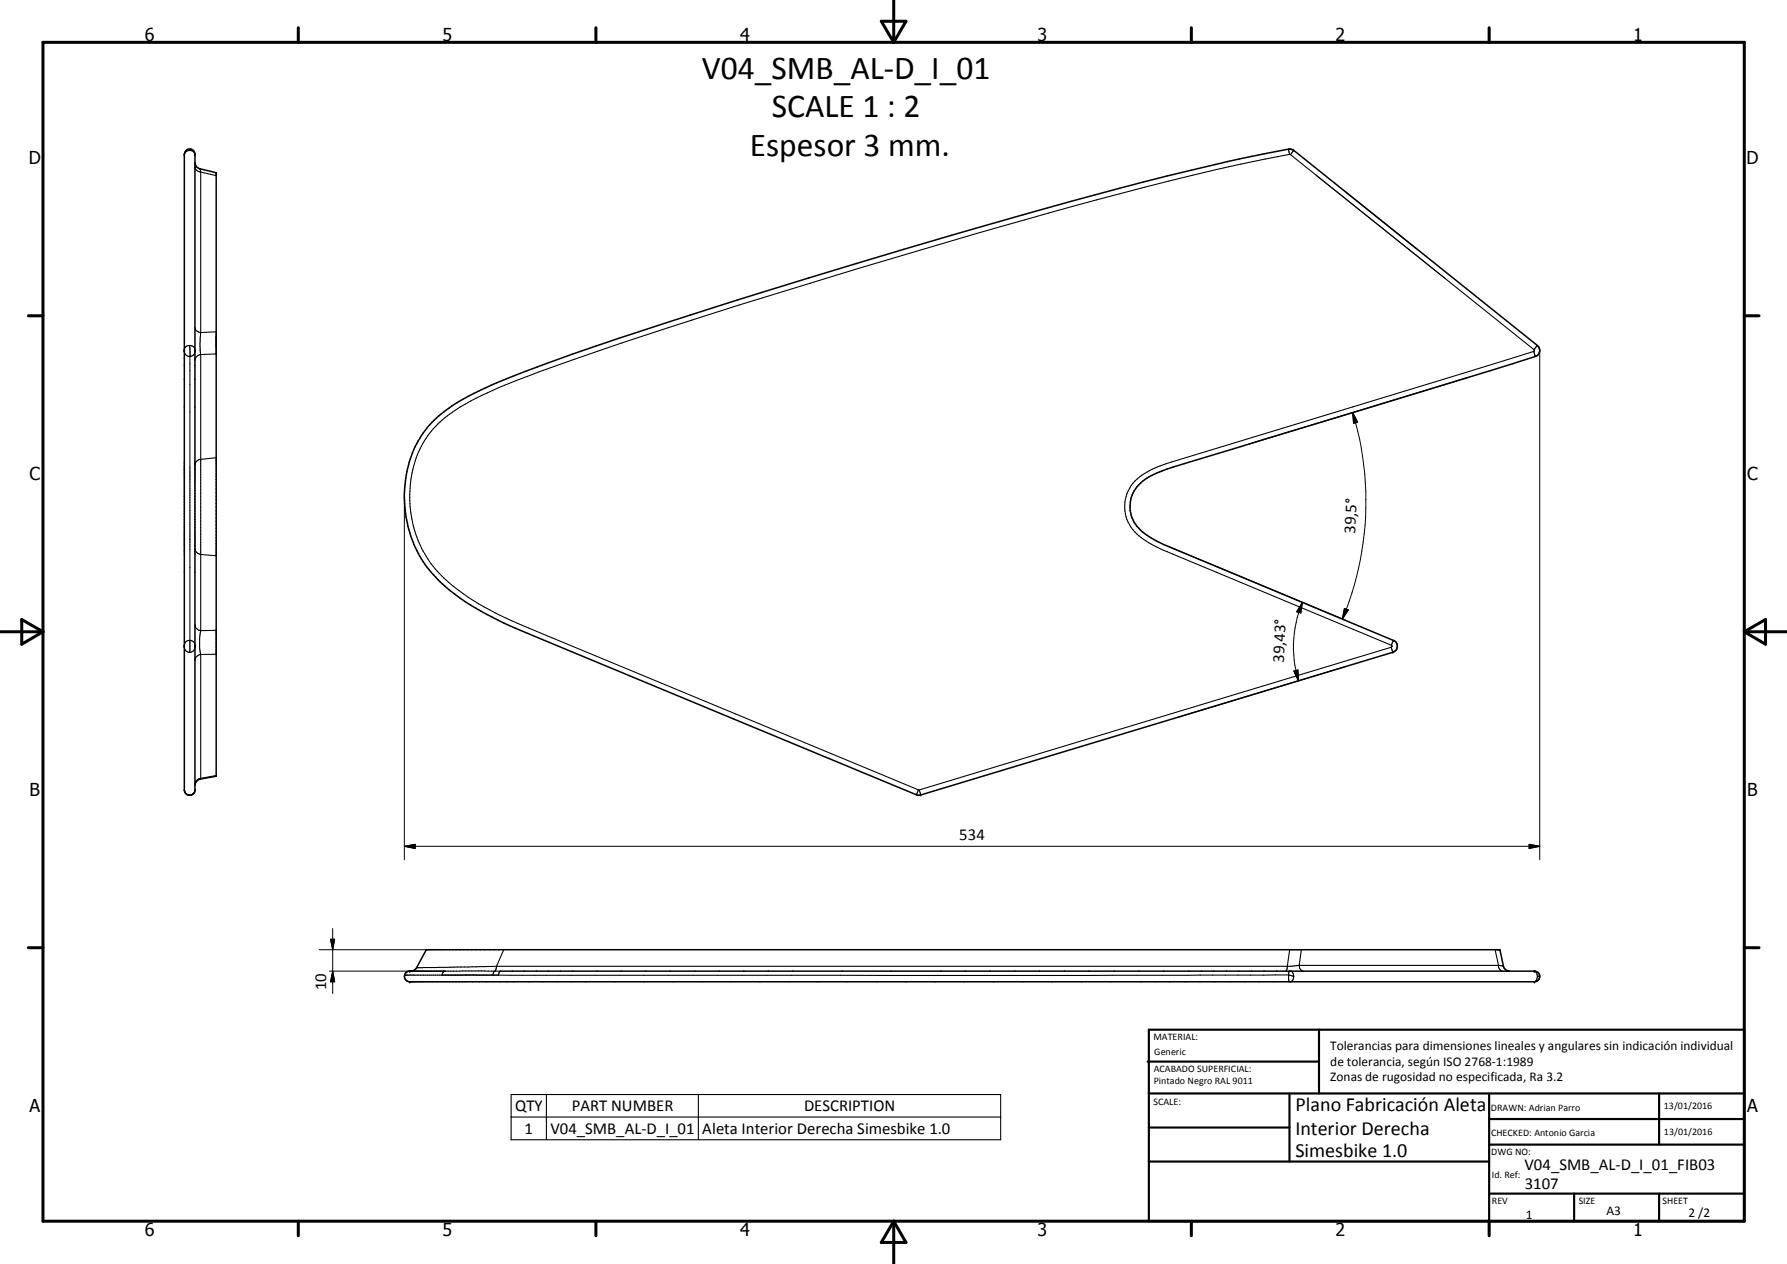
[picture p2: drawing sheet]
<svg xmlns="http://www.w3.org/2000/svg" width="420mm" height="297mm" viewBox="0 0 420 297" stroke-linecap="round" stroke-linejoin="round" font-family="sans-serif">
<g fill="none" stroke="#000" stroke-width=".25">
<path d="M44.6 35.3l-.9 .3-.4 .7M44.6 35.3l.5 .1a.98 .98 0 0 1 .7 .9M44.9 35.1l-.3 .2M45.8 39.2l.2 .7 1.2 .5M47 39.7l.2 .7M303 35.1l.2 1.2M303.2 36.3h.2M303.2 36.3a531.4 531.4 0 0 0-45.4 10.7l-5.7 1.5a2399.9 2399.9 0 0 0-111.6 34 279.3 279.3 0 0 0-27.2 10.4 33.2 33.2 0 0 0-11.4 7.8 23.6 23.6 0 0 0-5.5 17.7 25.9 25.9 0 0 0 6 15.3 49.9 49.9 0 0 0 16.6 11.6l97 40.3M303.4 36.3l57.3 45.9M304.2 35.3l-.8 1M47.2 40.4l3.6 .9M47.2 40.4v37.7"/>
<path d="M45.8 77a1.4 1.4 0 0 0 1.4 1.1M47.2 78.1l-.2 2.5 .2 2.7M50.8 78l-3.6 .1M43.3 82.2a1.28 1.28 0 0 1 1.3-1 1.28 1.28 0 0 1 1.2 1M43.3 82.6l.5 .8 .9 .4M44.6 81.2l.1 2.6M44.7 83.8l-.1 69.5M45.8 82.6l-.2 .7-.9 .5M47.2 83.3v64.9M47.2 83.3a1.5 1.5 0 0 0-1.4 1.5M50.8 83.2l-3.6 .1M360.6 82.6l.4 1.2"/>
<path d="M360.6 82.6l-85.2 26a18.1 18.1 0 0 0-9.4 5.5 8.9 8.9 0 0 0 2.9 12.7 30.7 30.7 0 0 0 6.8 3.4l51.4 21.4M360.7 82.2l.1 .3-.2 .1M361.5 81.2l-.8 1M50.8 107.6l-4.1 .5a1.3 1.3 0 0 0-.9 1.2M45.8 128.9a1.43 1.43 0 0 0 1.4 1.4l3.6 .3M43.3 151.6a1.25 1.25 0 0 1 1.3-1.1 1.25 1.25 0 0 1 1.2 1.1M43.3 152.1a1.25 1.25 0 0 0 1.3 1.2 1.25 1.25 0 0 0 1.2-1.2M45.8 146.8a1.5 1.5 0 0 0 1.4 1.4M47.2 153.8v29.1M47.2 148.2l-.3 1.7v2.4l.3 1.5M47.2 153.8l-.8 .3-.4 .4-.2 .7M50.8 153.8h-3.6"/>
<path d="M50.8 148.1l-3.6 .1M327.1 152.1l.4 1.2M327.1 152.1l-111 33.5M327.1 151.6l.2 .3-.2 .2M327.5 153.3h.1M327.6 150.5h.1M327.6 150.5l-.5 1.1M43.3 185.6a1.25 1.25 0 0 0 1.3 1.2 1.25 1.25 0 0 0 1.2-1.2M44.6 186.8l.1 .1M47.2 182.9l-.8 .3a1.22 1.22 0 0 0-.6 1.2M47.2 182.9l-.1 .2M50.8 182.2l-3.6 .7"/>
<path d="M216 185.6l-.5 1.2M216 185.6h.1M216.1 185.6l.4 1.2M216.5 186.8h.1M95.1 229.2h22.1M95.2 229.2h.1M109.8 229.1l-1.6 .1M111.3 229.1l1.5 .1M116.7 227.1l-18.8 .3M116.7 227.1l-.1 .9-.4 .3-.3 .9M117.2 229.2l185.8-.1 1.2 .3M117.6 228.2l-.4 1"/>
<path d="M117.7 228.2h-13.1l-.6 .5-.1 .5M118.4 223.2l-1.7 3.9M303.2 228.2l-.2 .7v1.2l.2 .6M303.2 223.2l-.5 4.2-.4 .8M303.4 228.2l.4 .2 .4 1M304.2 229.4a1.19 1.19 0 0 1-.8 1.3M305.5 226.9h47.1l.9 .1M305.5 226.9l-2 .2h-186.8M305.5 226.9l.3 .9 .6 .4M306 223.2l-.5 3.7M351.5 223.2l.9 4.2 .2 .4 .6 .4M360.7 228.2l.4 .2 .2 .4 .2 .6"/>
<path d="M361.5 229.4l-.2 .8-.3 .4-.3 .1M362 229.4h-.5M120.2 257.2h115.1v10.6h-115.1zM128.5 257.2v10.6M164.2 257.2v10.6M120.2 262.5h115.1"/>
</g>
<path d="M43.7 35.4a1.24 1.24 0 0 1 1.4-.3 1.24 1.24 0 0 1 .7 1.2v149.4a1.25 1.25 0 0 1-1.2 1.2 1.25 1.25 0 0 1-1.3-1.2v-149.4zM45.8 38.2l.3 .8 .6 .6 4.1 1v141.8l-4.3 .9-.5 .7-.2 .6M101.5 99.3a38.4 38.4 0 0 1 11.2-7.5 355.5 355.5 0 0 1 38.5-14.2 2087.7 2087.7 0 0 1 123.2-36.2 412 412 0 0 1 28.6-6.3l1.2 .2 57.3 45.9a1.51 1.51 0 0 1-.5 2.6l-82.6 25.2a27.5 27.5 0 0 0-9.7 4.1 7.5 7.5 0 0 0-.1 11.9 27.9 27.9 0 0 0 7.7 4.1l51.3 21.4a1.48 1.48 0 0 1 .9 1.4 1.48 1.48 0 0 1-1 1.4l-111.5 33.6-86.8-35.9a113 113 0 0 1-17.3-8 34 34 0 0 1-13.5-12.9 28.1 28.1 0 0 1 .7-27.7zM96.6 228.2l.8-.2 .4-.4 2.4-4.4h252.2h.3l.8 3.8a1.49 1.49 0 0 0 1.4 1.2M104.7 228.2h-8.6a1.26 1.26 0 0 0-1 1.4 1.26 1.26 0 0 0 1.2 1.1h264.5a1.26 1.26 0 0 0 1.2-1.1 1.26 1.26 0 0 0-1-1.4h-243.3" fill="none" stroke="#000" stroke-width=".35"/>
<g fill="#000">
<circle cx="43.3" cy="36.3" r=".18"/>
<circle cx="45.8" cy="36.3" r=".18"/>
<circle cx="96.3" cy="230.7" r=".18"/>
<circle cx="96.3" cy="228.2" r=".18"/>
<circle cx="360.8" cy="230.7" r=".18"/>
<circle cx="360.8" cy="228.2" r=".18"/>
</g>
<g fill="none" stroke="#000" stroke-width=".71">
<path d="M10.1 9.9h400v277.1h-400zM70.1 6.5v3.4M140.1 6.5v3.4M207.2 5h5.8l-2.9 4.9zM210.1 0v9.9M280.1 6.5v3.4M350.1 6.5v3.4M6.7 74.2h3.4M410.1 74.2h3.5M.1 148.5h10M5.1 145.6l5 2.9-5 2.9zM410.1 148.5h10"/>
<path d="M410.1 148.5l5-2.9v5.8zM6.7 222.7h3.4M410.1 222.7h3.5M70.1 287v3.4M140.1 287v3.4M210.1 287v10M210.1 287l2.9 5h-5.8zM280.1 287v3.4M350.1 287v3.4"/>
</g>
<g fill="none" stroke="#000" stroke-width=".51">
<path d="M269.8 249.5h40.3M270.1 242h140v45h-140zM270.1 257h140M303.2 257v16M310.1 242v15M350.1 257v30M390.1 257v12M270.1 265h33.1M270.1 273h80M350.1 269h60M350.1 263h60M350.1 280.5h60"/>
<path d="M370.1 280.5v6.5M390.1 280.5v6.5"/>
</g>
<g fill="none" stroke="#000" stroke-width=".24">
<path d="M309.4 41.2l30.4 24.2M316.3 45l16.5 13.3M318 96.9l1.2 2.3-.9 .3zM318 96.9a71.3 71.3 0 0 1-2.4 48.6M345.2 88.7l-51.5 15.7M362 82.3v119.8M95.1 116.9v85.2M275.2 128.7l41.1 17M304.2 157.7l1-.3 .1 2.6zM306.2 141.6l-.4 2.5-.9-.3zM306.2 141.6a27.4 27.4 0 0 0-.9 18.4M316.1 143l.9 .3-1.4 2.2z"/>
<path d="M316.3 156.7l-39.4 11.9M95.1 198.9l2.5-.5v1zM95.1 198.9h266.9M359.5 198.4l2.5 .5-2.5 .5zM78.2 218.2v15.3M75 223.2h25.2M77.5 228.2h18.8M77.7 220.7h1l-.5 2.5zM78.2 228.2l.5 2.5h-1z"/>
</g>
<path d="M318 96.9l1.2 2.3-.9 .3zM304.2 157.7l1-.3 .1 2.6zM306.2 141.6l-.4 2.5-.9-.3zM316.1 143l.9 .3-1.4 2.2zM95.1 198.9l2.5-.5v1zM359.5 198.4l2.5 .5-2.5 .5zM77.7 220.7h1l-.5 2.5zM78.2 228.2l.5 2.5h-1z" fill="#000"/>
<g font-size="7.9">
<text x="165" y="18.6">V04_SMB_AL-D_I_01</text>
<text x="181.5" y="27.6">SCALE 1 : 2</text>
<text x="176.3" y="36.6">Espesor 3 mm.</text>
</g>
<g font-size="4.7">
<text x="304.6" y="261.2">Plano Fabricación Aleta</text>
<text x="304.6" y="266.6">Interior Derecha</text>
<text x="304.6" y="272">Simesbike 1.0</text>
</g>
<g font-size="4.2">
<text x="34" y="9.6">6</text>
<text x="104" y="9.6">5</text>
<text x="174" y="9.6">4</text>
<text x="244" y="9.6">3</text>
<text x="314" y="9.6">2</text>
<text x="384" y="9.6">1</text>
<text x="6.8" y="38.7">D</text>
<text x="410.6" y="38.7">D</text>
<text x="7" y="112.9">C</text>
<text x="410.8" y="112.9">C</text>
<text x="7" y="187.1">B</text>
<text x="410.8" y="187.1">B</text>
<text x="7" y="261.4">A</text>
<text x="410.8" y="261.4">A</text>
<text x="34" y="290.4">6</text>
<text x="104" y="290.4">5</text>
<text x="174" y="290.4">4</text>
<text x="244" y="290.4">3</text>
<text x="314" y="290.4">2</text>
<text x="384" y="290.4">1</text>
</g>
<g font-size="3.9">
<text x="318.6" y="125.5" transform="rotate(-87 318.6 125.5)">39,5°</text>
<text x="301.8" y="155.7" transform="rotate(-87 301.8 155.7)">39,43°</text>
<text x="225.5" y="197.4">534</text>
<text x="76.7" y="232.7" transform="rotate(-90 76.7 232.7)">10</text>
<text x="121.1" y="261.2">QTY</text>
<text x="134.4" y="261.1">PART NUMBER</text>
<text x="189" y="261.2">DESCRIPTION</text>
<text x="123.3" y="266.4">1</text>
<text x="129.4" y="266.4">V04_SMB_AL-D_I_01</text>
<text x="165.1" y="266.5">Aleta Interior Derecha Simesbike 1.0</text>
<text x="358.5" y="275">V04_SMB_AL-D_I_01_FIB03</text>
<text x="358.5" y="279.4">3107</text>
</g>
<g font-size="3.1">
<text x="312.7" y="246.8">Tolerancias para dimensiones lineales y angulares sin indicación individual</text>
<text x="312.7" y="250.4">de tolerancia, según ISO 2768-1:1989</text>
<text x="312.7" y="254">Zonas de rugosidad no especificada, Ra 3.2</text>
<text x="358.7" y="286.5">1</text>
<text x="377.7" y="285.6">A3</text>
<text x="397" y="285.9">2 /2</text>
</g>
<g font-size="2.4">
<text x="271.2" y="244.4">MATERIAL:</text>
<text x="271.3" y="252">ACABADO SUPERFICIAL:</text>
<text x="271.4" y="247.9">Generic</text>
<text x="271.3" y="254.6">Pintado Negro RAL 9011</text>
<text x="271.2" y="259.7">SCALE:</text>
<text x="350.6" y="261">DRAWN: Adrian Parro</text>
<text x="391.2" y="260.6">13/01/2016</text>
<text x="350.6" y="267">CHECKED: Antonio Garcia</text>
<text x="391.2" y="266.7">13/01/2016</text>
<text x="350.6" y="271.4">DWG NO:</text>
<text x="350.8" y="276.9">Id. Ref:</text>
<text x="350.8" y="282.8">REV</text>
<text x="371.2" y="282.9">SIZE</text>
<text x="390.9" y="282.9">SHEET</text>
</g>
</svg>
